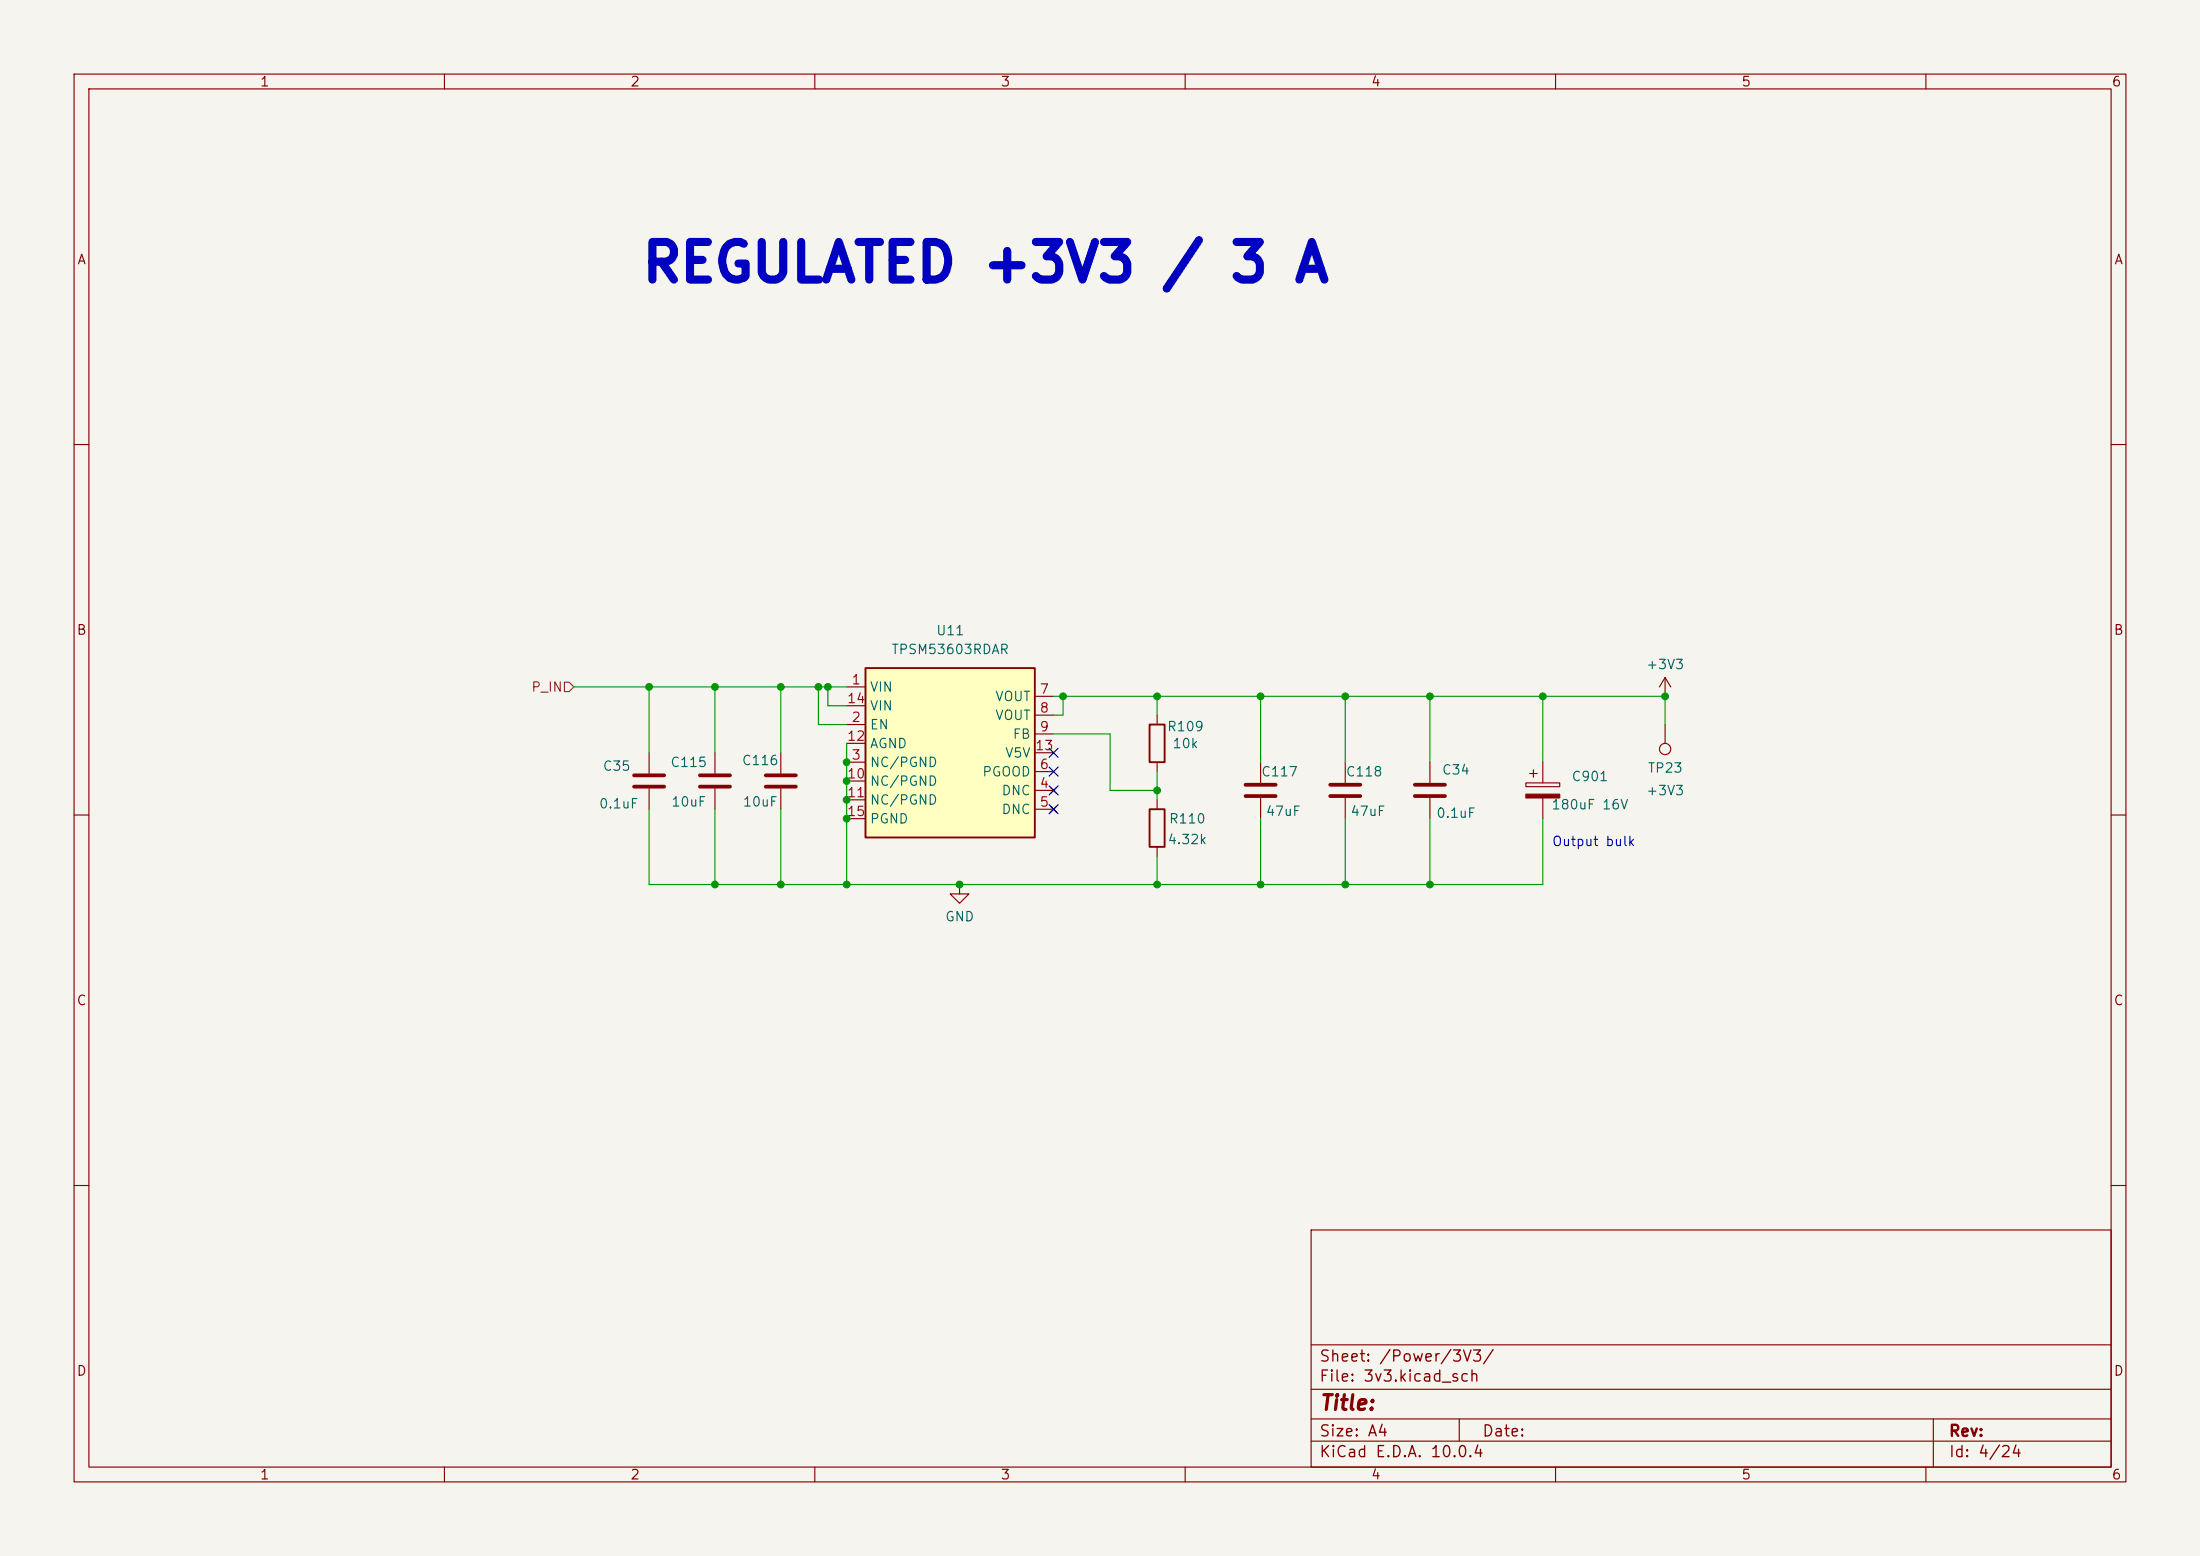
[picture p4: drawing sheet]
(kicad_sch
 (version 20260306)
 (generator "eeschema")
 (generator_version "10.0")
 (paper "A4")
 (lib_symbols
  (symbol "Connector:TestPoint"
   (pin_numbers (hide yes))
   (pin_names
    (offset 0.762) (hide yes)) (exclude_from_sim no) (in_bom yes) (on_board yes)
   (in_pos_files yes)
   (duplicate_pin_numbers_are_jumpers no)
   (property "Reference" "TP" (at 0 6.858 0) (show_name no) (do_not_autoplace no) (effects (font (size 1.27 1.27))))
   (property "Value" "TestPoint" (at 0 5.08 0) (show_name no) (do_not_autoplace no) (effects (font (size 1.27 1.27))))
   (property "Footprint" "" (at 5.08 0 0) (show_name no) (do_not_autoplace no) (hide yes) (effects (font (size 1.27 1.27))))
   (property "Datasheet" "" (at 5.08 0 0) (show_name no) (do_not_autoplace no) (hide yes) (effects (font (size 1.27 1.27))))
   (property "Description" "test point" (at 0 0 0) (show_name no) (do_not_autoplace no) (hide yes) (effects (font (size 1.27 1.27))))
   (symbol "TestPoint_0_1"
    (circle (center 0 3.302) (radius 0.762) (stroke (width 0) (type default)) (fill (type none))))
   (symbol "TestPoint_1_1"
    (pin passive line (at 0 0 90) (length 2.54) (name "1" (effects (font (size 1.27 1.27)))) (number "1" (effects (font (size 1.27 1.27))))))
   (embedded_fonts no))
  (symbol "DIC_Board:TPSM53603RDA" (exclude_from_sim no) (in_bom yes) (on_board yes)
   (in_pos_files yes)
   (duplicate_pin_numbers_are_jumpers no)
   (property "Reference" "U" (at 0 16.51 0) (show_name no) (do_not_autoplace no) (effects (font (size 1.27 1.27))))
   (property "Value" "TPSM53603RDAR" (at 0 13.97 0) (show_name no) (do_not_autoplace no) (effects (font (size 1.27 1.27))))
   (property "Footprint" "Package_DFN_QFN:Texas_B3QFN-14-1EP_5x5.5mm_P0.65mm_ThermalVia" (at 0 0 0) (show_name no) (do_not_autoplace no) (hide yes) (effects (font (size 1.27 1.27))))
   (property "Datasheet" "https://www.ti.com/lit/ds/symlink/tpsm53603.pdf" (at 0 0 0) (show_name no) (do_not_autoplace no) (hide yes) (effects (font (size 1.27 1.27))))
   (property "Description" "36-V input, 3-A step-down power module" (at 0 0 0) (show_name no) (do_not_autoplace no) (hide yes) (effects (font (size 1.27 1.27))))
   (property "MPN" "TPSM53603RDAR" (at 0 0 0) (show_name no) (do_not_autoplace no) (hide yes) (effects (font (size 1.27 1.27))))
   (property "Manufacturer" "Texas Instruments" (at 0 0 0) (show_name no) (do_not_autoplace no) (hide yes) (effects (font (size 1.27 1.27))))
   (symbol "TPSM53603RDA_0_1"
    (rectangle (start -11.43 11.43) (end 11.43 -11.43) (stroke (width 0.254) (type default)) (fill (type background))))
   (symbol "TPSM53603RDA_1_1"
    (pin power_in line (at -13.97 8.89 0) (length 2.54) (name "VIN" (effects (font (size 1.27 1.27)))) (number "1" (effects (font (size 1.27 1.27)))))
    (pin input line (at -13.97 3.81 0) (length 2.54) (name "EN" (effects (font (size 1.27 1.27)))) (number "2" (effects (font (size 1.27 1.27)))))
    (pin power_in line (at -13.97 -1.27 0) (length 2.54) (name "NC/PGND" (effects (font (size 1.27 1.27)))) (number "3" (effects (font (size 1.27 1.27)))))
    (pin no_connect line (at 13.97 -5.08 180) (length 2.54) (name "DNC" (effects (font (size 1.27 1.27)))) (number "4" (effects (font (size 1.27 1.27)))))
    (pin no_connect line (at 13.97 -7.62 180) (length 2.54) (name "DNC" (effects (font (size 1.27 1.27)))) (number "5" (effects (font (size 1.27 1.27)))))
    (pin open_collector line (at 13.97 -2.54 180) (length 2.54) (name "PGOOD" (effects (font (size 1.27 1.27)))) (number "6" (effects (font (size 1.27 1.27)))))
    (pin power_out line (at 13.97 7.62 180) (length 2.54) (name "VOUT" (effects (font (size 1.27 1.27)))) (number "7" (effects (font (size 1.27 1.27)))))
    (pin passive line (at 13.97 5.08 180) (length 2.54) (name "VOUT" (effects (font (size 1.27 1.27)))) (number "8" (effects (font (size 1.27 1.27)))))
    (pin input line (at 13.97 2.54 180) (length 2.54) (name "FB" (effects (font (size 1.27 1.27)))) (number "9" (effects (font (size 1.27 1.27)))))
    (pin passive line (at -13.97 -3.81 0) (length 2.54) (name "NC/PGND" (effects (font (size 1.27 1.27)))) (number "10" (effects (font (size 1.27 1.27)))))
    (pin passive line (at -13.97 -6.35 0) (length 2.54) (name "NC/PGND" (effects (font (size 1.27 1.27)))) (number "11" (effects (font (size 1.27 1.27)))))
    (pin power_in line (at -13.97 1.27 0) (length 2.54) (name "AGND" (effects (font (size 1.27 1.27)))) (number "12" (effects (font (size 1.27 1.27)))))
    (pin output line (at 13.97 0 180) (length 2.54) (name "V5V" (effects (font (size 1.27 1.27)))) (number "13" (effects (font (size 1.27 1.27)))))
    (pin passive line (at -13.97 6.35 0) (length 2.54) (name "VIN" (effects (font (size 1.27 1.27)))) (number "14" (effects (font (size 1.27 1.27)))))
    (pin passive line (at -13.97 -8.89 0) (length 2.54) (name "PGND" (effects (font (size 1.27 1.27)))) (number "15" (effects (font (size 1.27 1.27))))))
   (embedded_fonts no))
  (symbol "Device:C"
   (pin_numbers (hide yes))
   (pin_names
    (offset 0.254)) (exclude_from_sim no) (in_bom yes) (on_board yes)
   (in_pos_files yes)
   (duplicate_pin_numbers_are_jumpers no)
   (property "Reference" "C" (at 0.635 2.54 0) (show_name no) (do_not_autoplace no) (effects (font (size 1.27 1.27)) (justify left)))
   (property "Value" "C" (at 0.635 -2.54 0) (show_name no) (do_not_autoplace no) (effects (font (size 1.27 1.27)) (justify left)))
   (property "Footprint" "" (at 0.9652 -3.81 0) (show_name no) (do_not_autoplace no) (hide yes) (effects (font (size 1.27 1.27))))
   (property "Datasheet" "" (at 0 0 0) (show_name no) (do_not_autoplace no) (hide yes) (effects (font (size 1.27 1.27))))
   (property "Description" "Unpolarized capacitor" (at 0 0 0) (show_name no) (do_not_autoplace no) (hide yes) (effects (font (size 1.27 1.27))))
   (symbol "C_0_1"
    (polyline (pts (xy -2.032 0.762) (xy 2.032 0.762)) (stroke (width 0.508) (type default)) (fill (type none)))
    (polyline (pts (xy -2.032 -0.762) (xy 2.032 -0.762)) (stroke (width 0.508) (type default)) (fill (type none))))
   (symbol "C_1_1"
    (pin passive line (at 0 3.81 270) (length 2.794) (name "" (effects (font (size 1.27 1.27)))) (number "1" (effects (font (size 1.27 1.27)))))
    (pin passive line (at 0 -3.81 90) (length 2.794) (name "" (effects (font (size 1.27 1.27)))) (number "2" (effects (font (size 1.27 1.27))))))
   (embedded_fonts no))
  (symbol "Device:C_Polarized"
   (pin_numbers (hide yes))
   (pin_names
    (offset 0.254)) (exclude_from_sim no) (in_bom yes) (on_board yes)
   (in_pos_files yes)
   (duplicate_pin_numbers_are_jumpers no)
   (property "Reference" "C" (at 0.635 2.54 0) (show_name no) (do_not_autoplace no) (effects (font (size 1.27 1.27)) (justify left)))
   (property "Value" "C_Polarized" (at 0.635 -2.54 0) (show_name no) (do_not_autoplace no) (effects (font (size 1.27 1.27)) (justify left)))
   (property "Footprint" "" (at 0.9652 -3.81 0) (show_name no) (do_not_autoplace no) (hide yes) (effects (font (size 1.27 1.27))))
   (property "Datasheet" "" (at 0 0 0) (show_name no) (do_not_autoplace no) (hide yes) (effects (font (size 1.27 1.27))))
   (property "Description" "Polarized capacitor" (at 0 0 0) (show_name no) (do_not_autoplace no) (hide yes) (effects (font (size 1.27 1.27))))
   (symbol "C_Polarized_0_1"
    (rectangle (start -2.286 0.508) (end 2.286 1.016) (stroke (width 0) (type default)) (fill (type none)))
    (polyline (pts (xy -1.778 2.286) (xy -0.762 2.286)) (stroke (width 0) (type default)) (fill (type none)))
    (polyline (pts (xy -1.27 2.794) (xy -1.27 1.778)) (stroke (width 0) (type default)) (fill (type none)))
    (rectangle (start 2.286 -0.508) (end -2.286 -1.016) (stroke (width 0) (type default)) (fill (type outline))))
   (symbol "C_Polarized_1_1"
    (pin passive line (at 0 3.81 270) (length 2.794) (name "" (effects (font (size 1.27 1.27)))) (number "1" (effects (font (size 1.27 1.27)))))
    (pin passive line (at 0 -3.81 90) (length 2.794) (name "" (effects (font (size 1.27 1.27)))) (number "2" (effects (font (size 1.27 1.27))))))
   (embedded_fonts no))
  (symbol "Device:R"
   (pin_numbers (hide yes))
   (pin_names
    (offset 0)) (exclude_from_sim no) (in_bom yes) (on_board yes)
   (in_pos_files yes)
   (duplicate_pin_numbers_are_jumpers no)
   (property "Reference" "R" (at 2.032 0 90) (show_name no) (do_not_autoplace no) (effects (font (size 1.27 1.27))))
   (property "Value" "R" (at 0 0 90) (show_name no) (do_not_autoplace no) (effects (font (size 1.27 1.27))))
   (property "Footprint" "" (at -1.778 0 90) (show_name no) (do_not_autoplace no) (hide yes) (effects (font (size 1.27 1.27))))
   (property "Datasheet" "" (at 0 0 0) (show_name no) (do_not_autoplace no) (hide yes) (effects (font (size 1.27 1.27))))
   (property "Description" "Resistor" (at 0 0 0) (show_name no) (do_not_autoplace no) (hide yes) (effects (font (size 1.27 1.27))))
   (symbol "R_0_1"
    (rectangle (start -1.016 -2.54) (end 1.016 2.54) (stroke (width 0.254) (type default)) (fill (type none))))
   (symbol "R_1_1"
    (pin passive line (at 0 3.81 270) (length 1.27) (name "" (effects (font (size 1.27 1.27)))) (number "1" (effects (font (size 1.27 1.27)))))
    (pin passive line (at 0 -3.81 90) (length 1.27) (name "" (effects (font (size 1.27 1.27)))) (number "2" (effects (font (size 1.27 1.27))))))
   (embedded_fonts no))
  (symbol "power:+12V"
   (power global)
   (pin_numbers (hide yes))
   (pin_names
    (offset 0) (hide yes)) (exclude_from_sim no) (in_bom yes) (on_board yes)
   (in_pos_files yes)
   (duplicate_pin_numbers_are_jumpers no)
   (property "Reference" "#PWR" (at 0 -3.81 0) (show_name no) (do_not_autoplace no) (hide yes) (effects (font (size 1.27 1.27))))
   (property "Value" "+12V" (at 0 3.556 0) (show_name no) (do_not_autoplace no) (effects (font (size 1.27 1.27))))
   (property "Footprint" "" (at 0 0 0) (show_name no) (do_not_autoplace no) (hide yes) (effects (font (size 1.27 1.27))))
   (property "Datasheet" "" (at 0 0 0) (show_name no) (do_not_autoplace no) (hide yes) (effects (font (size 1.27 1.27))))
   (property "Description" "Power symbol creates a global label with name \"+12V\"" (at 0 0 0) (show_name no) (do_not_autoplace no) (hide yes) (effects (font (size 1.27 1.27))))
   (symbol "+12V_0_1"
    (polyline (pts (xy -0.762 1.27) (xy 0 2.54)) (stroke (width 0) (type default)) (fill (type none)))
    (polyline (pts (xy 0 2.54) (xy 0.762 1.27)) (stroke (width 0) (type default)) (fill (type none)))
    (polyline (pts (xy 0 0) (xy 0 2.54)) (stroke (width 0) (type default)) (fill (type none))))
   (symbol "+12V_1_1"
    (pin power_in line (at 0 0 90) (length 0) (name "" (effects (font (size 1.27 1.27)))) (number "1" (effects (font (size 1.27 1.27))))))
   (embedded_fonts no))
  (symbol "power:+3V3"
   (power global)
   (pin_numbers (hide yes))
   (pin_names
    (offset 0) (hide yes)) (exclude_from_sim no) (in_bom yes) (on_board yes)
   (in_pos_files yes)
   (duplicate_pin_numbers_are_jumpers no)
   (property "Reference" "#PWR" (at 0 -3.81 0) (show_name no) (do_not_autoplace no) (hide yes) (effects (font (size 1.27 1.27))))
   (property "Value" "+3V3" (at 0 3.556 0) (show_name no) (do_not_autoplace no) (effects (font (size 1.27 1.27))))
   (property "Footprint" "" (at 0 0 0) (show_name no) (do_not_autoplace no) (hide yes) (effects (font (size 1.27 1.27))))
   (property "Datasheet" "" (at 0 0 0) (show_name no) (do_not_autoplace no) (hide yes) (effects (font (size 1.27 1.27))))
   (property "Description" "Power symbol creates a global label with name \"+3V3\"" (at 0 0 0) (show_name no) (do_not_autoplace no) (hide yes) (effects (font (size 1.27 1.27))))
   (symbol "+3V3_0_1"
    (polyline (pts (xy -0.762 1.27) (xy 0 2.54)) (stroke (width 0) (type default)) (fill (type none)))
    (polyline (pts (xy 0 2.54) (xy 0.762 1.27)) (stroke (width 0) (type default)) (fill (type none)))
    (polyline (pts (xy 0 0) (xy 0 2.54)) (stroke (width 0) (type default)) (fill (type none))))
   (symbol "+3V3_1_1"
    (pin power_in line (at 0 0 90) (length 0) (name "" (effects (font (size 1.27 1.27)))) (number "1" (effects (font (size 1.27 1.27))))))
   (embedded_fonts no))
  (symbol "power:GND"
   (power global)
   (pin_numbers (hide yes))
   (pin_names
    (offset 0) (hide yes)) (exclude_from_sim no) (in_bom yes) (on_board yes)
   (in_pos_files yes)
   (duplicate_pin_numbers_are_jumpers no)
   (property "Reference" "#PWR" (at 0 -6.35 0) (show_name no) (do_not_autoplace no) (hide yes) (effects (font (size 1.27 1.27))))
   (property "Value" "GND" (at 0 -3.81 0) (show_name no) (do_not_autoplace no) (effects (font (size 1.27 1.27))))
   (property "Footprint" "" (at 0 0 0) (show_name no) (do_not_autoplace no) (hide yes) (effects (font (size 1.27 1.27))))
   (property "Datasheet" "" (at 0 0 0) (show_name no) (do_not_autoplace no) (hide yes) (effects (font (size 1.27 1.27))))
   (property "Description" "Power symbol creates a global label with name \"GND\" , ground" (at 0 0 0) (show_name no) (do_not_autoplace no) (hide yes) (effects (font (size 1.27 1.27))))
   (symbol "GND_0_1"
    (polyline (pts (xy 0 0) (xy 0 -1.27) (xy 1.27 -1.27) (xy 0 -2.54) (xy -1.27 -1.27) (xy 0 -1.27)) (stroke (width 0) (type default)) (fill (type none))))
   (symbol "GND_1_1"
    (pin power_in line (at 0 0 270) (length 0) (name "" (effects (font (size 1.27 1.27)))) (number "1" (effects (font (size 1.27 1.27))))))
   (embedded_fonts no)))
 (text "Output bulk"
  (exclude_from_sim no)
  (at 215.138 113.792 0)
  (effects (font (size 1.27 1.27))))
 (text "REGULATED +3V3 / 3 A"
  (exclude_from_sim no)
  (at 86.36 38.608 0)
  (effects (font (size 5.08 5.08)
    (bold yes)) (justify left bottom)))
 (junction
  (at 181.61 93.98)
  (diameter 0)
  (color 0 0 0 0))
 (junction
  (at 87.63 92.71)
  (diameter 0)
  (color 0 0 0 0))
 (junction
  (at 110.49 92.71)
  (diameter 0)
  (color 0 0 0 0))
 (junction
  (at 114.3 110.49)
  (diameter 0)
  (color 0 0 0 0))
 (junction
  (at 193.04 93.98)
  (diameter 0)
  (color 0 0 0 0))
 (junction
  (at 156.21 93.98)
  (diameter 0)
  (color 0 0 0 0))
 (junction
  (at 156.21 106.68)
  (diameter 0)
  (color 0 0 0 0))
 (junction
  (at 208.28 93.98)
  (diameter 0)
  (color 0 0 0 0))
 (junction
  (at 114.3 107.95)
  (diameter 0)
  (color 0 0 0 0))
 (junction
  (at 193.04 119.38)
  (diameter 0)
  (color 0 0 0 0))
 (junction
  (at 143.51 93.98)
  (diameter 0)
  (color 0 0 0 0))
 (junction
  (at 129.54 119.38)
  (diameter 0)
  (color 0 0 0 0))
 (junction
  (at 111.76 92.71)
  (diameter 0)
  (color 0 0 0 0))
 (junction
  (at 181.61 119.38)
  (diameter 0)
  (color 0 0 0 0))
 (junction
  (at 114.3 119.38)
  (diameter 0)
  (color 0 0 0 0))
 (junction
  (at 96.52 119.38)
  (diameter 0)
  (color 0 0 0 0))
 (junction
  (at 224.79 93.98)
  (diameter 0)
  (color 0 0 0 0))
 (junction
  (at 170.18 93.98)
  (diameter 0)
  (color 0 0 0 0))
 (junction
  (at 114.3 105.41)
  (diameter 0)
  (color 0 0 0 0))
 (junction
  (at 170.18 119.38)
  (diameter 0)
  (color 0 0 0 0))
 (junction
  (at 96.52 92.71)
  (diameter 0)
  (color 0 0 0 0))
 (junction
  (at 105.41 92.71)
  (diameter 0)
  (color 0 0 0 0))
 (junction
  (at 156.21 119.38)
  (diameter 0)
  (color 0 0 0 0))
 (junction
  (at 114.3 102.87)
  (diameter 0)
  (color 0 0 0 0))
 (junction
  (at 105.41 119.38)
  (diameter 0)
  (color 0 0 0 0))
 (no_connect
  (at 142.24 104.14))
 (no_connect
  (at 142.24 106.68))
 (no_connect
  (at 142.24 101.6))
 (no_connect
  (at 142.24 109.22))
 (wire
  (pts (xy 110.49 92.71) (xy 111.76 92.71))
  (stroke (width 0) (type default)))
 (wire
  (pts (xy 96.52 109.22) (xy 96.52 119.38))
  (stroke (width 0) (type default)))
 (wire
  (pts (xy 111.76 95.25) (xy 111.76 92.71))
  (stroke (width 0) (type default)))
 (wire
  (pts (xy 156.21 93.98) (xy 170.18 93.98))
  (stroke (width 0) (type default)))
 (wire
  (pts (xy 110.49 97.79) (xy 110.49 92.71))
  (stroke (width 0) (type default)))
 (wire
  (pts (xy 142.24 93.98) (xy 143.51 93.98))
  (stroke (width 0) (type default)))
 (wire
  (pts (xy 149.86 99.06) (xy 149.86 106.68))
  (stroke (width 0) (type default)))
 (wire
  (pts (xy 114.3 102.87) (xy 114.3 105.41))
  (stroke (width 0) (type default)))
 (wire
  (pts (xy 156.21 119.38) (xy 170.18 119.38))
  (stroke (width 0) (type default)))
 (wire
  (pts (xy 193.04 93.98) (xy 193.04 102.87))
  (stroke (width 0) (type default)))
 (wire
  (pts (xy 129.54 119.38) (xy 114.3 119.38))
  (stroke (width 0) (type default)))
 (wire
  (pts (xy 114.3 100.33) (xy 114.3 102.87))
  (stroke (width 0) (type default)))
 (wire
  (pts (xy 193.04 93.98) (xy 208.28 93.98))
  (stroke (width 0) (type default)))
 (wire
  (pts (xy 193.04 119.38) (xy 181.61 119.38))
  (stroke (width 0) (type default)))
 (wire
  (pts (xy 193.04 110.49) (xy 193.04 119.38))
  (stroke (width 0) (type default)))
 (wire
  (pts (xy 105.41 92.71) (xy 105.41 101.6))
  (stroke (width 0) (type default)))
 (wire
  (pts (xy 224.79 93.98) (xy 224.79 97.79))
  (stroke (width 0) (type default)))
 (wire
  (pts (xy 208.28 93.98) (xy 208.28 102.87))
  (stroke (width 0) (type default)))
 (wire
  (pts (xy 156.21 104.14) (xy 156.21 106.68))
  (stroke (width 0) (type default)))
 (wire
  (pts (xy 181.61 110.49) (xy 181.61 119.38))
  (stroke (width 0) (type default)))
 (wire
  (pts (xy 105.41 92.71) (xy 110.49 92.71))
  (stroke (width 0) (type default)))
 (wire
  (pts (xy 181.61 93.98) (xy 193.04 93.98))
  (stroke (width 0) (type default)))
 (wire
  (pts (xy 96.52 92.71) (xy 105.41 92.71))
  (stroke (width 0) (type default)))
 (wire
  (pts (xy 170.18 119.38) (xy 181.61 119.38))
  (stroke (width 0) (type default)))
 (wire
  (pts (xy 170.18 93.98) (xy 181.61 93.98))
  (stroke (width 0) (type default)))
 (wire
  (pts (xy 208.28 110.49) (xy 208.28 119.38))
  (stroke (width 0) (type default)))
 (wire
  (pts (xy 96.52 119.38) (xy 105.41 119.38))
  (stroke (width 0) (type default)))
 (wire
  (pts (xy 156.21 115.57) (xy 156.21 119.38))
  (stroke (width 0) (type default)))
 (wire
  (pts (xy 156.21 93.98) (xy 156.21 96.52))
  (stroke (width 0) (type default)))
 (wire
  (pts (xy 143.51 93.98) (xy 143.51 96.52))
  (stroke (width 0) (type default)))
 (wire
  (pts (xy 114.3 95.25) (xy 111.76 95.25))
  (stroke (width 0) (type default)))
 (wire
  (pts (xy 208.28 93.98) (xy 224.79 93.98))
  (stroke (width 0) (type default)))
 (wire
  (pts (xy 149.86 106.68) (xy 156.21 106.68))
  (stroke (width 0) (type default)))
 (wire
  (pts (xy 77.47 92.71) (xy 87.63 92.71))
  (stroke (width 0) (type default)))
 (wire
  (pts (xy 142.24 99.06) (xy 149.86 99.06))
  (stroke (width 0) (type default)))
 (wire
  (pts (xy 208.28 119.38) (xy 193.04 119.38))
  (stroke (width 0) (type default)))
 (wire
  (pts (xy 170.18 110.49) (xy 170.18 119.38))
  (stroke (width 0) (type default)))
 (wire
  (pts (xy 87.63 92.71) (xy 87.63 101.6))
  (stroke (width 0) (type default)))
 (wire
  (pts (xy 114.3 97.79) (xy 110.49 97.79))
  (stroke (width 0) (type default)))
 (wire
  (pts (xy 129.54 119.38) (xy 156.21 119.38))
  (stroke (width 0) (type default)))
 (wire
  (pts (xy 105.41 109.22) (xy 105.41 119.38))
  (stroke (width 0) (type default)))
 (wire
  (pts (xy 114.3 105.41) (xy 114.3 107.95))
  (stroke (width 0) (type default)))
 (wire
  (pts (xy 105.41 119.38) (xy 114.3 119.38))
  (stroke (width 0) (type default)))
 (wire
  (pts (xy 181.61 93.98) (xy 181.61 102.87))
  (stroke (width 0) (type default)))
 (wire
  (pts (xy 114.3 119.38) (xy 114.3 110.49))
  (stroke (width 0) (type default)))
 (wire
  (pts (xy 170.18 93.98) (xy 170.18 102.87))
  (stroke (width 0) (type default)))
 (wire
  (pts (xy 143.51 93.98) (xy 156.21 93.98))
  (stroke (width 0) (type default)))
 (wire
  (pts (xy 142.24 96.52) (xy 143.51 96.52))
  (stroke (width 0) (type default)))
 (wire
  (pts (xy 156.21 106.68) (xy 156.21 107.95))
  (stroke (width 0) (type default)))
 (wire
  (pts (xy 87.63 119.38) (xy 96.52 119.38))
  (stroke (width 0) (type default)))
 (wire
  (pts (xy 96.52 92.71) (xy 96.52 101.6))
  (stroke (width 0) (type default)))
 (wire
  (pts (xy 111.76 92.71) (xy 114.3 92.71))
  (stroke (width 0) (type default)))
 (wire
  (pts (xy 114.3 107.95) (xy 114.3 110.49))
  (stroke (width 0) (type default)))
 (wire
  (pts (xy 87.63 92.71) (xy 96.52 92.71))
  (stroke (width 0) (type default)))
 (wire
  (pts (xy 87.63 109.22) (xy 87.63 119.38))
  (stroke (width 0) (type default)))
 (hierarchical_label "P_IN"
  (shape input)
  (at 77.47 92.71 180)
  (effects (font (size 1.27 1.27)) (justify right)))
 (symbol
  (lib_id "Device:R")
  (at 156.21 111.76 0)
  (unit 1)
  (body_style 1)
  (exclude_from_sim no)
  (in_bom yes)
  (on_board yes)
  (in_pos_files yes)
  (dnp no)
  (property "Reference" "R110" (at 160.274 110.49 0) (show_name no) (do_not_autoplace no) (effects (font (size 1.27 1.27))))
  (property "Value" "4.32k" (at 160.274 113.284 0) (show_name no) (do_not_autoplace no) (effects (font (size 1.27 1.27))))
  (property "Footprint" "Resistor_SMD:R_0402_1005Metric" (at 156.21 111.76 0) (hide yes) (show_name no) (do_not_autoplace no) (effects (font (size 1.27 1.27))))
  (property "Datasheet" "" (at 156.21 111.76 0) (hide yes) (show_name no) (do_not_autoplace no) (effects (font (size 1.27 1.27))))
  (property "Description" "3V3 feedback lower" (at 156.21 111.76 0) (hide yes) (show_name no) (do_not_autoplace no) (effects (font (size 1.27 1.27))))
  (property "MPN" "CRCW04024K32FKED" (at 156.21 111.76 0) (hide yes) (show_name no) (do_not_autoplace no) (effects (font (size 1.27 1.27))))
  (property "Manufacturer" "Vishay" (at 156.21 111.76 0) (hide yes) (show_name no) (do_not_autoplace no) (effects (font (size 1.27 1.27))))
  (pin "1")
  (pin "2"))
 (symbol
  (lib_id "Device:C")
  (at 181.61 106.68 0)
  (unit 1)
  (body_style 1)
  (exclude_from_sim no)
  (in_bom yes)
  (on_board yes)
  (in_pos_files yes)
  (dnp no)
  (property "Reference" "C118" (at 184.15 104.14 0) (show_name no) (do_not_autoplace no) (effects (font (size 1.27 1.27))))
  (property "Value" "47uF" (at 184.658 109.474 0) (show_name no) (do_not_autoplace no) (effects (font (size 1.27 1.27))))
  (property "Footprint" "Capacitor_SMD:C_1210_3225Metric" (at 181.61 106.68 0) (hide yes) (show_name no) (do_not_autoplace no) (effects (font (size 1.27 1.27))))
  (property "Datasheet" "" (at 181.61 106.68 0) (hide yes) (show_name no) (do_not_autoplace no) (effects (font (size 1.27 1.27))))
  (property "Description" "3V3 output capacitor" (at 181.61 106.68 0) (hide yes) (show_name no) (do_not_autoplace no) (effects (font (size 1.27 1.27))))
  (property "MPN" "GRM32ER61A476ME20L" (at 181.61 106.68 0) (hide yes) (show_name no) (do_not_autoplace no) (effects (font (size 1.27 1.27))))
  (property "Manufacturer" "Murata" (at 181.61 106.68 0) (hide yes) (show_name no) (do_not_autoplace no) (effects (font (size 1.27 1.27))))
  (pin "1")
  (pin "2"))
 (symbol
  (lib_id "Device:C")
  (at 96.52 105.41 0)
  (unit 1)
  (body_style 1)
  (exclude_from_sim no)
  (in_bom yes)
  (on_board yes)
  (in_pos_files yes)
  (dnp no)
  (property "Reference" "C115" (at 92.964 102.87 0) (show_name no) (do_not_autoplace no) (effects (font (size 1.27 1.27))))
  (property "Value" "10uF" (at 92.964 108.204 0) (show_name no) (do_not_autoplace no) (effects (font (size 1.27 1.27))))
  (property "Footprint" "Capacitor_SMD:C_1206_3216Metric" (at 96.52 105.41 0) (hide yes) (show_name no) (do_not_autoplace no) (effects (font (size 1.27 1.27))))
  (property "Datasheet" "" (at 96.52 105.41 0) (hide yes) (show_name no) (do_not_autoplace no) (effects (font (size 1.27 1.27))))
  (property "Description" "3V3 input capacitor" (at 96.52 105.41 0) (hide yes) (show_name no) (do_not_autoplace no) (effects (font (size 1.27 1.27))))
  (property "MPN" "CGA5L1X7R1H106K160AC" (at 96.52 105.41 0) (hide yes) (show_name no) (do_not_autoplace no) (effects (font (size 1.27 1.27))))
  (property "Manufacturer" "TDK" (at 96.52 105.41 0) (hide yes) (show_name no) (do_not_autoplace no) (effects (font (size 1.27 1.27))))
  (pin "1")
  (pin "2"))
 (symbol
  (lib_id "Connector:TestPoint")
  (at 224.79 97.79 180)
  (unit 1)
  (body_style 1)
  (exclude_from_sim no)
  (in_bom no)
  (on_board yes)
  (in_pos_files yes)
  (dnp no)
  (property "Reference" "TP23" (at 224.79 103.632 0) (show_name no) (do_not_autoplace no) (effects (font (size 1.27 1.27))))
  (property "Value" "+3V3" (at 224.79 106.68 0) (show_name no) (do_not_autoplace no) (effects (font (size 1.27 1.27))))
  (property "Footprint" "TestPoint:TestPoint_Plated_Hole_D2.0mm" (at 224.79 97.79 0) (hide yes) (show_name no) (do_not_autoplace no) (effects (font (size 1.27 1.27))))
  (property "Datasheet" "" (at 224.79 97.79 0) (hide yes) (show_name no) (do_not_autoplace no) (effects (font (size 1.27 1.27))))
  (property "Description" "" (at 224.79 97.79 0) (hide yes) (show_name no) (do_not_autoplace no) (effects (font (size 1.27 1.27))))
  (pin "1"))
 (symbol
  (lib_id "power:GND")
  (at 129.54 119.38 0)
  (unit 1)
  (body_style 1)
  (exclude_from_sim no)
  (in_bom yes)
  (on_board yes)
  (in_pos_files yes)
  (dnp no)
  (property "Reference" "#PWR043" (at 132.08 116.84 0) (hide yes) (show_name no) (do_not_autoplace no) (effects (font (size 1.27 1.27))))
  (property "Value" "GND" (at 129.54 123.698 0) (show_name no) (do_not_autoplace no) (effects (font (size 1.27 1.27))))
  (property "Footprint" "" (at 129.54 119.38 0) (hide yes) (show_name no) (do_not_autoplace no) (effects (font (size 1.27 1.27))))
  (property "Datasheet" "" (at 129.54 119.38 0) (hide yes) (show_name no) (do_not_autoplace no) (effects (font (size 1.27 1.27))))
  (property "Description" "" (at 129.54 119.38 0) (hide yes) (show_name no) (do_not_autoplace no) (effects (font (size 1.27 1.27))))
  (pin "1"))
 (symbol
  (lib_id "Device:C_Polarized")
  (at 208.28 106.68 0)
  (unit 1)
  (body_style 1)
  (exclude_from_sim no)
  (in_bom yes)
  (on_board yes)
  (in_pos_files yes)
  (dnp no)
  (property "Reference" "C901" (at 214.63 104.775 0) (show_name no) (do_not_autoplace no) (effects (font (size 1.27 1.27))))
  (property "Value" "180uF 16V" (at 214.63 108.585 0) (show_name no) (do_not_autoplace no) (effects (font (size 1.27 1.27))))
  (property "Footprint" "Capacitor_SMD:CP_Elec_6.3x5.9" (at 208.28 106.68 0) (hide yes) (show_name no) (do_not_autoplace no) (effects (font (size 1.27 1.27))))
  (property "Datasheet" "https://industrial.panasonic.com/cdbs/www-data/pdf/AAB8000/AAB8000COL87.pdf" (at 208.28 106.68 0) (hide yes) (show_name no) (do_not_autoplace no) (effects (font (size 1.27 1.27))))
  (property "Description" "" (at 208.28 106.68 0) (show_name no) (do_not_autoplace no) (effects (font (size 1.27 1.27))))
  (property "MPN" "16SVPF180M" (at 208.28 106.68 0) (hide yes) (show_name no) (do_not_autoplace no) (effects (font (size 1.27 1.27))))
  (property "Manufacturer" "Panasonic" (at 208.28 106.68 0) (hide yes) (show_name no) (do_not_autoplace no) (effects (font (size 1.27 1.27))))
  (property "Voltage Rating" "16V" (at 208.28 106.68 0) (hide yes) (show_name no) (do_not_autoplace no) (effects (font (size 1.27 1.27))))
  (property "Tolerance" "20%" (at 208.28 106.68 0) (hide yes) (show_name no) (do_not_autoplace no) (effects (font (size 1.27 1.27))))
  (property "ESR Max" "22mOhm at 100kHz" (at 208.28 106.68 0) (hide yes) (show_name no) (do_not_autoplace no) (effects (font (size 1.27 1.27))))
  (property "Ripple Current" "3.3A rms at 100kHz,105C" (at 208.28 106.68 0) (hide yes) (show_name no) (do_not_autoplace no) (effects (font (size 1.27 1.27))))
  (property "BOM Source" "https://na.industrial.panasonic.com/products/capacitors/polymer-capacitors/lineup/os-con-aluminum-polymer/series/91057/model/91080" (at 208.28 106.68 0) (hide yes) (show_name no) (do_not_autoplace no) (effects (font (size 1.27 1.27))))
  (property "Design Basis" "TPSM53603 low-ESR polymer output bulk; retains existing MLCC; nominal total 274uF below 1000uF maximum." (at 208.28 106.68 0) (hide yes) (show_name no) (do_not_autoplace no) (effects (font (size 1.27 1.27))))
  (pin "1")
  (pin "2"))
 (symbol
  (lib_id "DIC_Board:TPSM53603RDA")
  (at 128.27 101.6 0)
  (unit 1)
  (body_style 1)
  (exclude_from_sim no)
  (in_bom yes)
  (on_board yes)
  (in_pos_files yes)
  (dnp no)
  (property "Reference" "U11" (at 128.27 85.09 0) (show_name no) (do_not_autoplace no) (effects (font (size 1.27 1.27))))
  (property "Value" "TPSM53603RDAR" (at 128.27 87.63 0) (show_name no) (do_not_autoplace no) (effects (font (size 1.27 1.27))))
  (property "Footprint" "Package_DFN_QFN:Texas_B3QFN-14-1EP_5x5.5mm_P0.65mm_ThermalVia" (at 128.27 101.6 0) (hide yes) (show_name no) (do_not_autoplace no) (effects (font (size 1.27 1.27))))
  (property "Datasheet" "https://www.ti.com/lit/ds/symlink/tpsm53603.pdf" (at 128.27 101.6 0) (hide yes) (show_name no) (do_not_autoplace no) (effects (font (size 1.27 1.27))))
  (property "Description" "36-V input, 3-A step-down power module" (at 128.27 101.6 0) (hide yes) (show_name no) (do_not_autoplace no) (effects (font (size 1.27 1.27))))
  (property "MPN" "TPSM53603RDAR" (at 128.27 101.6 0) (hide yes) (show_name no) (do_not_autoplace no) (effects (font (size 1.27 1.27))))
  (property "Manufacturer" "Texas Instruments" (at 128.27 101.6 0) (hide yes) (show_name no) (do_not_autoplace no) (effects (font (size 1.27 1.27))))
  (pin "1")
  (pin "2")
  (pin "3")
  (pin "4")
  (pin "5")
  (pin "6")
  (pin "7")
  (pin "8")
  (pin "9")
  (pin "10")
  (pin "11")
  (pin "12")
  (pin "13")
  (pin "14")
  (pin "15"))
 (symbol
  (lib_id "power:+3V3")
  (at 224.79 93.98 0)
  (unit 1)
  (body_style 1)
  (exclude_from_sim no)
  (in_bom yes)
  (on_board yes)
  (in_pos_files yes)
  (dnp no)
  (property "Reference" "#PWR0106" (at 227.33 91.44 0) (hide yes) (show_name no) (do_not_autoplace no) (effects (font (size 1.27 1.27))))
  (property "Value" "+3V3" (at 224.79 89.662 0) (show_name no) (do_not_autoplace no) (effects (font (size 1.27 1.27))))
  (property "Footprint" "" (at 224.79 93.98 0) (hide yes) (show_name no) (do_not_autoplace no) (effects (font (size 1.27 1.27))))
  (property "Datasheet" "" (at 224.79 93.98 0) (hide yes) (show_name no) (do_not_autoplace no) (effects (font (size 1.27 1.27))))
  (property "Description" "" (at 224.79 93.98 0) (hide yes) (show_name no) (do_not_autoplace no) (effects (font (size 1.27 1.27))))
  (pin "1"))
 (symbol
  (lib_id "Device:C")
  (at 170.18 106.68 0)
  (unit 1)
  (body_style 1)
  (exclude_from_sim no)
  (in_bom yes)
  (on_board yes)
  (in_pos_files yes)
  (dnp no)
  (property "Reference" "C117" (at 172.72 104.14 0) (show_name no) (do_not_autoplace no) (effects (font (size 1.27 1.27))))
  (property "Value" "47uF" (at 173.228 109.474 0) (show_name no) (do_not_autoplace no) (effects (font (size 1.27 1.27))))
  (property "Footprint" "Capacitor_SMD:C_1210_3225Metric" (at 170.18 106.68 0) (hide yes) (show_name no) (do_not_autoplace no) (effects (font (size 1.27 1.27))))
  (property "Datasheet" "" (at 170.18 106.68 0) (hide yes) (show_name no) (do_not_autoplace no) (effects (font (size 1.27 1.27))))
  (property "Description" "3V3 output capacitor" (at 170.18 106.68 0) (hide yes) (show_name no) (do_not_autoplace no) (effects (font (size 1.27 1.27))))
  (property "MPN" "GRM32ER61A476ME20L" (at 170.18 106.68 0) (hide yes) (show_name no) (do_not_autoplace no) (effects (font (size 1.27 1.27))))
  (property "Manufacturer" "Murata" (at 170.18 106.68 0) (hide yes) (show_name no) (do_not_autoplace no) (effects (font (size 1.27 1.27))))
  (pin "1")
  (pin "2"))
 (symbol
  (lib_id "Device:C")
  (at 105.41 105.41 0)
  (unit 1)
  (body_style 1)
  (exclude_from_sim no)
  (in_bom yes)
  (on_board yes)
  (in_pos_files yes)
  (dnp no)
  (property "Reference" "C116" (at 102.616 102.616 0) (show_name no) (do_not_autoplace no) (effects (font (size 1.27 1.27))))
  (property "Value" "10uF" (at 102.616 108.204 0) (show_name no) (do_not_autoplace no) (effects (font (size 1.27 1.27))))
  (property "Footprint" "Capacitor_SMD:C_1206_3216Metric" (at 105.41 105.41 0) (hide yes) (show_name no) (do_not_autoplace no) (effects (font (size 1.27 1.27))))
  (property "Datasheet" "" (at 105.41 105.41 0) (hide yes) (show_name no) (do_not_autoplace no) (effects (font (size 1.27 1.27))))
  (property "Description" "3V3 input capacitor" (at 105.41 105.41 0) (hide yes) (show_name no) (do_not_autoplace no) (effects (font (size 1.27 1.27))))
  (property "MPN" "CGA5L1X7R1H106K160AC" (at 105.41 105.41 0) (hide yes) (show_name no) (do_not_autoplace no) (effects (font (size 1.27 1.27))))
  (property "Manufacturer" "TDK" (at 105.41 105.41 0) (hide yes) (show_name no) (do_not_autoplace no) (effects (font (size 1.27 1.27))))
  (pin "1")
  (pin "2"))
 (symbol
  (lib_id "Device:R")
  (at 156.21 100.33 0)
  (unit 1)
  (body_style 1)
  (exclude_from_sim no)
  (in_bom yes)
  (on_board yes)
  (in_pos_files yes)
  (dnp no)
  (property "Reference" "R109" (at 160.02 98.044 0) (show_name no) (do_not_autoplace no) (effects (font (size 1.27 1.27))))
  (property "Value" "10k" (at 160.02 100.33 0) (show_name no) (do_not_autoplace no) (effects (font (size 1.27 1.27))))
  (property "Footprint" "Resistor_SMD:R_0402_1005Metric" (at 156.21 100.33 0) (hide yes) (show_name no) (do_not_autoplace no) (effects (font (size 1.27 1.27))))
  (property "Datasheet" "" (at 156.21 100.33 0) (hide yes) (show_name no) (do_not_autoplace no) (effects (font (size 1.27 1.27))))
  (property "Description" "3V3 feedback upper" (at 156.21 100.33 0) (hide yes) (show_name no) (do_not_autoplace no) (effects (font (size 1.27 1.27))))
  (property "MPN" "CRCW040210K0FKED" (at 156.21 100.33 0) (hide yes) (show_name no) (do_not_autoplace no) (effects (font (size 1.27 1.27))))
  (property "Manufacturer" "Vishay" (at 156.21 100.33 0) (hide yes) (show_name no) (do_not_autoplace no) (effects (font (size 1.27 1.27))))
  (pin "1")
  (pin "2"))
 (symbol
  (lib_id "Device:C")
  (at 87.63 105.41 0)
  (unit 1)
  (body_style 1)
  (exclude_from_sim no)
  (in_bom yes)
  (on_board yes)
  (in_pos_files yes)
  (dnp no)
  (property "Reference" "C35" (at 81.28 103.378 0) (show_name no) (do_not_autoplace no) (effects (font (size 1.27 1.27)) (justify left)))
  (property "Value" "0.1uF" (at 80.772 108.458 0) (show_name no) (do_not_autoplace no) (effects (font (size 1.27 1.27)) (justify left)))
  (property "Footprint" "Capacitor_SMD:C_0603_1608Metric" (at 88.5952 109.22 0) (hide yes) (show_name no) (do_not_autoplace no) (effects (font (size 1.27 1.27))))
  (property "Datasheet" "" (at 87.63 105.41 0) (hide yes) (show_name no) (do_not_autoplace no) (effects (font (size 1.27 1.27))))
  (property "Description" "Unpolarized capacitor" (at 87.63 105.41 0) (hide yes) (show_name no) (do_not_autoplace no) (effects (font (size 1.27 1.27))))
  (property "MPN" "C1608X7R1H104K080AA" (at 0 0 0) (hide yes) (show_name no) (do_not_autoplace no) (effects (font (size 1.27 1.27))))
  (property "Manufacturer" "TDK" (at 0 0 0) (hide yes) (show_name no) (do_not_autoplace no) (effects (font (size 1.27 1.27))))
  (property "Voltage Rating" "50V" (at 0 0 0) (hide yes) (show_name no) (do_not_autoplace no) (effects (font (size 1.27 1.27))))
  (property "Dielectric" "X7R" (at 0 0 0) (hide yes) (show_name no) (do_not_autoplace no) (effects (font (size 1.27 1.27))))
  (property "Tolerance" "10%" (at 0 0 0) (hide yes) (show_name no) (do_not_autoplace no) (effects (font (size 1.27 1.27))))
  (property "BOM Source" "https://product.tdk.com/en/search/capacitor/ceramic/mlcc/info?part_no=C1608X7R1H104K080AA" (at 0 0 0) (hide yes) (show_name no) (do_not_autoplace no) (effects (font (size 1.27 1.27))))
  (pin "2")
  (pin "1"))
 (symbol
  (lib_id "Device:C")
  (at 193.04 106.68 0)
  (unit 1)
  (body_style 1)
  (exclude_from_sim no)
  (in_bom yes)
  (on_board yes)
  (in_pos_files yes)
  (dnp no)
  (property "Reference" "C34" (at 194.564 103.886 0) (show_name no) (do_not_autoplace no) (effects (font (size 1.27 1.27)) (justify left)))
  (property "Value" "0.1uF" (at 193.802 109.728 0) (show_name no) (do_not_autoplace no) (effects (font (size 1.27 1.27)) (justify left)))
  (property "Footprint" "Capacitor_SMD:C_0603_1608Metric" (at 194.0052 110.49 0) (hide yes) (show_name no) (do_not_autoplace no) (effects (font (size 1.27 1.27))))
  (property "Datasheet" "" (at 193.04 106.68 0) (hide yes) (show_name no) (do_not_autoplace no) (effects (font (size 1.27 1.27))))
  (property "Description" "Unpolarized capacitor" (at 193.04 106.68 0) (hide yes) (show_name no) (do_not_autoplace no) (effects (font (size 1.27 1.27))))
  (property "MPN" "C1608X7R1H104K080AA" (at 0 0 0) (hide yes) (show_name no) (do_not_autoplace no) (effects (font (size 1.27 1.27))))
  (property "Manufacturer" "TDK" (at 0 0 0) (hide yes) (show_name no) (do_not_autoplace no) (effects (font (size 1.27 1.27))))
  (property "Voltage Rating" "50V" (at 0 0 0) (hide yes) (show_name no) (do_not_autoplace no) (effects (font (size 1.27 1.27))))
  (property "Dielectric" "X7R" (at 0 0 0) (hide yes) (show_name no) (do_not_autoplace no) (effects (font (size 1.27 1.27))))
  (property "Tolerance" "10%" (at 0 0 0) (hide yes) (show_name no) (do_not_autoplace no) (effects (font (size 1.27 1.27))))
  (property "BOM Source" "https://product.tdk.com/en/search/capacitor/ceramic/mlcc/info?part_no=C1608X7R1H104K080AA" (at 0 0 0) (hide yes) (show_name no) (do_not_autoplace no) (effects (font (size 1.27 1.27))))
  (pin "2")
  (pin "1")))
